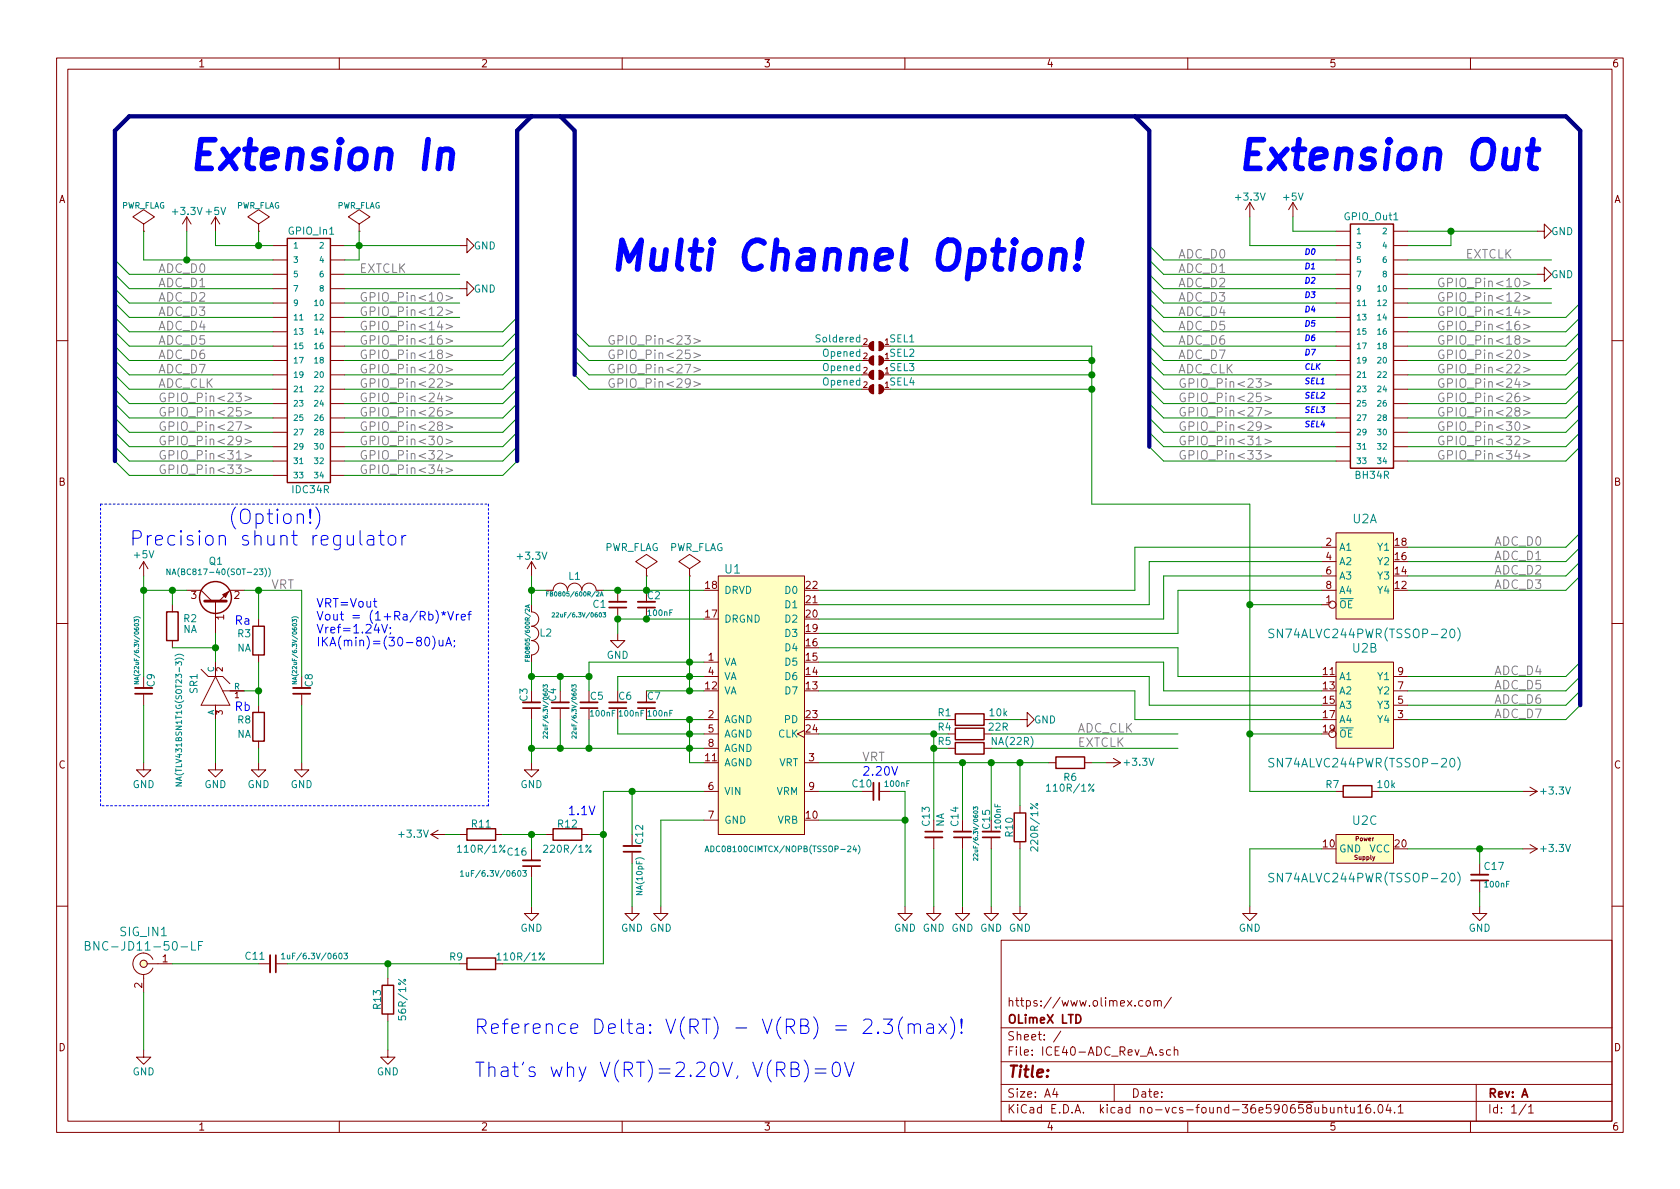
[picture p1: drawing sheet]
EESchema Schematic File Version 2
LIBS:OLIMEX_Antennas
LIBS:OLIMEX_Buttons
LIBS:OLIMEX_Connectors
LIBS:OLIMEX_Devices
LIBS:OLIMEX_Diodes
LIBS:OLIMEX_IC
LIBS:OLIMEX_Jumpers
LIBS:OLIMEX_OTHER
LIBS:OLIMEX_Power
LIBS:OLIMEX_RCL
LIBS:OLIMEX_Regulators
LIBS:OLIMEX_Switches
LIBS:OLIMEX_Transistors
LIBS:ICE40-ADC_Rev_A-cache
EELAYER 26 0
EELAYER END
$Descr A4 11693 8268
encoding utf-8
Sheet 1 1
Title ""
Date ""
Rev "A"
Comp "OLimeX LTD"
Comment1 "https://www.olimex.com/"
Comment2 ""
Comment3 ""
Comment4 ""
$EndDescr
$Comp
L C C11
U 1 1
P 1900 6700
F 0 "C11" V 1950 6500 50  0000 L CNN
F 1 "1uF/6.3V/0603" V 1950 6750 40  0000 L CNN
F 2 "OLIMEX_RLC-FP:C_0603_5MIL_DWS" H 1938 6550 30  0001 C CNN
F 3 "" H 1900 6700 60  0000 C CNN
	1    1900 6700
	0    1    -1   0   
$EndComp
$Comp
L C C3
U 1 1
P 3700 4900
F 0 "C3" V 3750 4775 50  0000 L CNN
F 1 "22uF/6.3V/0603" V 3600 4750 30  0000 L CNN
F 2 "OLIMEX_RLC-FP:C_0603_5MIL_DWS" H 3738 4750 30  0001 C CNN
F 3 "" H 3700 4900 60  0000 C CNN
	1    3700 4900
	-1   0    0    1   
$EndComp
$Comp
L L L1
U 1 1
P 4000 4100
F 0 "L1" H 4000 4200 50  0000 C CNN
F 1 "FB0805/600R/2A" H 4000 4075 30  0000 C CNN
F 2 "OLIMEX_RLC-FP:L_0805_5MIL_DWS" H 3950 4100 60  0001 C CNN
F 3 "" H 3950 4100 60  0000 C CNN
	1    4000 4100
	-1   0    0    -1  
$EndComp
$Comp
L +5V #PWR01
U 1 1
P 9000 1500
F 0 "#PWR01" H 9000 1350 50  0001 C CNN
F 1 "+5V" H 9000 1640 50  0000 C CNN
F 2 "" H 9000 1500 60  0000 C CNN
F 3 "" H 9000 1500 60  0000 C CNN
	1    9000 1500
	1    0    0    -1  
$EndComp
$Comp
L GND #PWR02
U 1 1
P 10700 1600
F 0 "#PWR02" H 10700 1350 50  0001 C CNN
F 1 "GND" V 10700 1425 50  0000 C CNN
F 2 "" H 10700 1600 60  0000 C CNN
F 3 "" H 10700 1600 60  0000 C CNN
	1    10700 1600
	0    -1   1    0   
$EndComp
$Comp
L +3.3V #PWR03
U 1 1
P 8700 1500
F 0 "#PWR03" H 8700 1350 50  0001 C CNN
F 1 "+3.3V" H 8700 1640 50  0000 C CNN
F 2 "" H 8700 1500 60  0000 C CNN
F 3 "" H 8700 1500 60  0000 C CNN
	1    8700 1500
	-1   0    0    -1  
$EndComp
Text Notes 8600 1200 0    200  Italic 40
Extension Out
$Comp
L C C5
U 1 1
P 4100 4900
F 0 "C5" H 4100 4840 50  0000 L CNN
F 1 "100nF" H 4100 4960 40  0000 L CNN
F 2 "OLIMEX_RLC-FP:C_0402_5MIL_DWS" H 4138 4750 30  0001 C CNN
F 3 "" H 4100 4900 60  0000 C CNN
	1    4100 4900
	1    0    0    1   
$EndComp
$Comp
L C C2
U 1 1
P 4500 4200
F 0 "C2" H 4500 4140 50  0000 L CNN
F 1 "100nF" H 4500 4260 40  0000 L CNN
F 2 "OLIMEX_RLC-FP:C_0402_5MIL_DWS" H 4538 4050 30  0001 C CNN
F 3 "" H 4500 4200 60  0000 C CNN
	1    4500 4200
	1    0    0    1   
$EndComp
$Comp
L C C6
U 1 1
P 4300 4900
F 0 "C6" H 4300 4840 50  0000 L CNN
F 1 "100nF" H 4300 4960 40  0000 L CNN
F 2 "OLIMEX_RLC-FP:C_0402_5MIL_DWS" H 4338 4750 30  0001 C CNN
F 3 "" H 4300 4900 60  0000 C CNN
	1    4300 4900
	1    0    0    1   
$EndComp
$Comp
L C C10
U 1 1
P 6100 5500
F 0 "C10" V 6150 5325 50  0000 L CNN
F 1 "100nF" V 6150 5550 40  0000 L CNN
F 2 "OLIMEX_RLC-FP:C_0402_5MIL_DWS" H 6138 5350 30  0001 C CNN
F 3 "" H 6100 5500 60  0000 C CNN
	1    6100 5500
	0    1    -1   0   
$EndComp
$Comp
L C C15
U 1 1
P 6900 5800
F 0 "C15" V 6865 5620 50  0000 L CNN
F 1 "100nF" V 6945 5580 40  0000 L CNN
F 2 "OLIMEX_RLC-FP:C_0402_5MIL_DWS" H 6938 5650 30  0001 C CNN
F 3 "" H 6900 5800 60  0000 C CNN
	1    6900 5800
	1    0    0    1   
$EndComp
$Comp
L +3.3V #PWR04
U 1 1
P 7700 5300
F 0 "#PWR04" H 7700 5150 50  0001 C CNN
F 1 "+3.3V" V 7700 5525 50  0000 C CNN
F 2 "" H 7700 5300 60  0000 C CNN
F 3 "" H 7700 5300 60  0000 C CNN
	1    7700 5300
	0    1    -1   0   
$EndComp
$Comp
L R R1
U 1 1
P 6750 5000
F 0 "R1" H 6925 5050 50  0000 C CNN
F 1 "10k" H 6550 5050 50  0000 C CNN
F 2 "OLIMEX_RLC-FP:R_0402_5MIL_DWS" V 6680 5000 30  0001 C CNN
F 3 "" H 6750 5000 30  0000 C CNN
	1    6750 5000
	-1   0    0    -1  
$EndComp
$Comp
L R R4
U 1 1
P 6750 5100
F 0 "R4" H 6925 5150 50  0000 C CNN
F 1 "22R" H 6550 5150 50  0000 C CNN
F 2 "OLIMEX_RLC-FP:R_0402_5MIL_DWS" V 6680 5100 30  0001 C CNN
F 3 "" H 6750 5100 30  0000 C CNN
	1    6750 5100
	-1   0    0    -1  
$EndComp
$Comp
L R R10
U 1 1
P 7100 5750
F 0 "R10" H 7100 5825 50  0000 C CNN
F 1 "220R/1%" H 7100 5650 50  0000 C CNN
F 2 "OLIMEX_RLC-FP:R_0402_5MIL_DWS" V 7030 5750 30  0001 C CNN
F 3 "" H 7100 5750 30  0000 C CNN
	1    7100 5750
	0    -1   1    0   
$EndComp
$Comp
L GND #PWR05
U 1 1
P 7100 6300
F 0 "#PWR05" H 7100 6050 50  0001 C CNN
F 1 "GND" H 7100 6150 50  0000 C CNN
F 2 "" H 7100 6300 60  0000 C CNN
F 3 "" H 7100 6300 60  0000 C CNN
	1    7100 6300
	-1   0    0    -1  
$EndComp
$Comp
L C C1
U 1 1
P 4300 4200
F 0 "C1" H 4375 4200 50  0000 L CNN
F 1 "22uF/6.3V/0603" H 4375 4275 30  0000 L CNN
F 2 "OLIMEX_RLC-FP:C_0603_5MIL_DWS" H 4338 4050 30  0001 C CNN
F 3 "" H 4300 4200 60  0000 C CNN
	1    4300 4200
	-1   0    0    1   
$EndComp
$Comp
L C C14
U 1 1
P 6700 5800
F 0 "C14" V 6750 5600 50  0000 L CNN
F 1 "22uF/6.3V/0603" V 6605 5600 30  0000 L CNN
F 2 "OLIMEX_RLC-FP:C_0603_5MIL_DWS" H 6738 5650 30  0001 C CNN
F 3 "" H 6700 5800 60  0000 C CNN
	1    6700 5800
	-1   0    0    1   
$EndComp
$Comp
L GND #PWR06
U 1 1
P 6700 6300
F 0 "#PWR06" H 6700 6050 50  0001 C CNN
F 1 "GND" H 6700 6150 50  0000 C CNN
F 2 "" H 6700 6300 60  0000 C CNN
F 3 "" H 6700 6300 60  0000 C CNN
	1    6700 6300
	-1   0    0    -1  
$EndComp
$Comp
L C C4
U 1 1
P 3900 4900
F 0 "C4" V 3950 4775 50  0000 L CNN
F 1 "22uF/6.3V/0603" V 3800 4750 30  0000 L CNN
F 2 "OLIMEX_RLC-FP:C_0603_5MIL_DWS" H 3938 4750 30  0001 C CNN
F 3 "" H 3900 4900 60  0000 C CNN
	1    3900 4900
	-1   0    0    1   
$EndComp
$Comp
L BH34S GPIO_Out1
U 1 1
P 9600 2400
F 0 "GPIO_Out1" H 9350 3275 50  0000 L BNN
F 1 "BH34R" H 9425 1475 50  0000 L BNN
F 2 "OLIMEX_Connectors-FP:BH34R" H 9570 2150 20  0001 C CNN
F 3 "" H 9600 2300 60  0000 C CNN
	1    9600 2400
	1    0    0    -1  
$EndComp
Entry Wire Line
	8000 1700 8100 1800
Entry Wire Line
	8000 1800 8100 1900
Entry Wire Line
	8000 1900 8100 2000
Entry Wire Line
	8000 2000 8100 2100
Entry Wire Line
	8000 2100 8100 2200
Entry Wire Line
	8000 2200 8100 2300
Entry Wire Line
	8000 2300 8100 2400
Entry Wire Line
	8000 2400 8100 2500
Entry Wire Line
	8000 2500 8100 2600
Text Label 8200 1800 0    60   ~ 0
ADC_D0
Text Label 8200 1900 0    60   ~ 0
ADC_D1
Text Label 8200 2000 0    60   ~ 0
ADC_D2
Text Label 8200 2100 0    60   ~ 0
ADC_D3
Text Label 8200 2200 0    60   ~ 0
ADC_D4
Text Label 8200 2300 0    60   ~ 0
ADC_D5
Text Label 8200 2400 0    60   ~ 0
ADC_D6
Text Label 8200 2500 0    60   ~ 0
ADC_D7
Text Label 8200 2600 0    60   ~ 0
ADC_CLK
Text Label 8200 2700 0    60   ~ 0
GPIO_Pin<23>
Entry Wire Line
	8000 2800 8100 2900
Entry Wire Line
	8000 2900 8100 3000
Entry Wire Line
	8000 3000 8100 3100
Entry Wire Line
	8000 3100 8100 3200
Entry Wire Line
	11000 3000 10900 3100
Entry Wire Line
	11000 3100 10900 3200
Text Label 8200 2800 0    60   ~ 0
GPIO_Pin<25>
Text Label 8200 2900 0    60   ~ 0
GPIO_Pin<27>
Text Label 8200 3000 0    60   ~ 0
GPIO_Pin<29>
Text Label 8200 3100 0    60   ~ 0
GPIO_Pin<31>
Text Label 8200 3200 0    60   ~ 0
GPIO_Pin<33>
Text Label 10000 3200 0    60   ~ 0
GPIO_Pin<34>
Text Label 10000 3100 0    60   ~ 0
GPIO_Pin<32>
Entry Wire Line
	11000 2900 10900 3000
Text Label 10000 3000 0    60   ~ 0
GPIO_Pin<30>
Text Label 10000 2900 0    60   ~ 0
GPIO_Pin<28>
Text Label 10000 2800 0    60   ~ 0
GPIO_Pin<26>
Text Label 10000 2700 0    60   ~ 0
GPIO_Pin<24>
Text Label 10000 2600 0    60   ~ 0
GPIO_Pin<22>
Text Label 10000 2500 0    60   ~ 0
GPIO_Pin<20>
Text Label 10000 2400 0    60   ~ 0
GPIO_Pin<18>
Text Label 10000 2300 0    60   ~ 0
GPIO_Pin<16>
Text Label 10000 2200 0    60   ~ 0
GPIO_Pin<14>
Entry Wire Line
	11000 2100 10900 2200
Entry Wire Line
	11000 2200 10900 2300
Entry Wire Line
	11000 2300 10900 2400
Entry Wire Line
	11000 2400 10900 2500
Entry Wire Line
	11000 2500 10900 2600
Entry Wire Line
	11000 2600 10900 2700
Entry Wire Line
	11000 2800 10900 2900
Entry Wire Line
	11000 2700 10900 2800
Text Label 10000 2000 0    60   ~ 0
GPIO_Pin<10>
Text Label 10000 2100 0    60   ~ 0
GPIO_Pin<12>
$Comp
L GND #PWR07
U 1 1
P 10700 1900
F 0 "#PWR07" H 10700 1650 50  0001 C CNN
F 1 "GND" V 10700 1725 50  0000 C CNN
F 2 "" H 10700 1900 60  0000 C CNN
F 3 "" H 10700 1900 60  0000 C CNN
	1    10700 1900
	0    -1   1    0   
$EndComp
Text Label 10200 1800 0    60   ~ 0
EXTCLK
$Comp
L ADC08100CIMTCX/NOPB(TSSOP-24) U1
U 1 1
P 5300 4900
F 0 "U1" H 5100 5850 60  0000 C CNN
F 1 "ADC08100CIMTCX/NOPB(TSSOP-24)" H 5450 3900 40  0000 C CNN
F 2 "OLIMEX_IC-FP:TSSOP-24_Pitch-0.65mm_7.80x6.40x1.20mm" H 5300 5100 60  0001 C CNN
F 3 "http://www.ti.com/lit/ds/symlink/adc08100.pdf" H 5300 5100 60  0001 C CNN
F 4 "PTB" H 5300 4900 60  0001 C CNN "Note"
	1    5300 4900
	1    0    0    -1  
$EndComp
$Comp
L C C7
U 1 1
P 4500 4900
F 0 "C7" H 4500 4840 50  0000 L CNN
F 1 "100nF" H 4500 4960 40  0000 L CNN
F 2 "OLIMEX_RLC-FP:C_0402_5MIL_DWS" H 4538 4750 30  0001 C CNN
F 3 "" H 4500 4900 60  0000 C CNN
	1    4500 4900
	1    0    0    1   
$EndComp
$Comp
L GND #PWR08
U 1 1
P 3700 5300
F 0 "#PWR08" H 3700 5050 50  0001 C CNN
F 1 "GND" H 3700 5150 50  0000 C CNN
F 2 "" H 3700 5300 60  0000 C CNN
F 3 "" H 3700 5300 60  0000 C CNN
	1    3700 5300
	-1   0    0    -1  
$EndComp
$Comp
L GND #PWR09
U 1 1
P 4300 4400
F 0 "#PWR09" H 4300 4150 50  0001 C CNN
F 1 "GND" H 4300 4250 50  0000 C CNN
F 2 "" H 4300 4400 60  0000 C CNN
F 3 "" H 4300 4400 60  0000 C CNN
	1    4300 4400
	-1   0    0    -1  
$EndComp
$Comp
L +3.3V #PWR010
U 1 1
P 3700 4000
F 0 "#PWR010" H 3700 3850 50  0001 C CNN
F 1 "+3.3V" H 3700 4140 50  0000 C CNN
F 2 "" H 3700 4000 60  0000 C CNN
F 3 "" H 3700 4000 60  0000 C CNN
	1    3700 4000
	1    0    0    -1  
$EndComp
$Comp
L GND #PWR011
U 1 1
P 4600 6300
F 0 "#PWR011" H 4600 6050 50  0001 C CNN
F 1 "GND" H 4600 6150 50  0000 C CNN
F 2 "" H 4600 6300 60  0000 C CNN
F 3 "" H 4600 6300 60  0000 C CNN
	1    4600 6300
	-1   0    0    -1  
$EndComp
Text Label 7500 5100 0    60   ~ 0
ADC_CLK
$Comp
L GND #PWR012
U 1 1
P 6300 6300
F 0 "#PWR012" H 6300 6050 50  0001 C CNN
F 1 "GND" H 6300 6150 50  0000 C CNN
F 2 "" H 6300 6300 60  0000 C CNN
F 3 "" H 6300 6300 60  0000 C CNN
	1    6300 6300
	-1   0    0    -1  
$EndComp
$Comp
L GND #PWR013
U 1 1
P 6900 6300
F 0 "#PWR013" H 6900 6050 50  0001 C CNN
F 1 "GND" H 6900 6150 50  0000 C CNN
F 2 "" H 6900 6300 60  0000 C CNN
F 3 "" H 6900 6300 60  0000 C CNN
	1    6900 6300
	-1   0    0    -1  
$EndComp
$Comp
L R R6
U 1 1
P 7450 5300
F 0 "R6" H 7450 5200 50  0000 C CNN
F 1 "110R/1%" H 7450 5125 50  0000 C CNN
F 2 "OLIMEX_RLC-FP:R_0402_5MIL_DWS" V 7380 5300 30  0001 C CNN
F 3 "" H 7450 5300 30  0000 C CNN
	1    7450 5300
	-1   0    0    -1  
$EndComp
$Comp
L +5V #PWR014
U 1 1
P 1500 1600
F 0 "#PWR014" H 1500 1450 50  0001 C CNN
F 1 "+5V" H 1500 1740 50  0000 C CNN
F 2 "" H 1500 1600 60  0000 C CNN
F 3 "" H 1500 1600 60  0000 C CNN
	1    1500 1600
	1    0    0    -1  
$EndComp
$Comp
L GND #PWR015
U 1 1
P 3200 1700
F 0 "#PWR015" H 3200 1450 50  0001 C CNN
F 1 "GND" V 3200 1525 50  0000 C CNN
F 2 "" H 3200 1700 60  0000 C CNN
F 3 "" H 3200 1700 60  0000 C CNN
	1    3200 1700
	0    -1   1    0   
$EndComp
$Comp
L +3.3V #PWR016
U 1 1
P 1300 1600
F 0 "#PWR016" H 1300 1450 50  0001 C CNN
F 1 "+3.3V" H 1300 1740 50  0000 C CNN
F 2 "" H 1300 1600 60  0000 C CNN
F 3 "" H 1300 1600 60  0000 C CNN
	1    1300 1600
	-1   0    0    -1  
$EndComp
$Comp
L BH34S GPIO_In1
U 1 1
P 2200 2500
F 0 "GPIO_In1" H 2000 3375 50  0000 L BNN
F 1 "IDC34R" H 2025 1575 50  0000 L BNN
F 2 "OLIMEX_Connectors-FP:IDC34R_PCB" H 2170 2250 20  0001 C CNN
F 3 "" H 2200 2400 60  0000 C CNN
	1    2200 2500
	1    0    0    -1  
$EndComp
Entry Wire Line
	800  1800 900  1900
Entry Wire Line
	800  1900 900  2000
Entry Wire Line
	800  2000 900  2100
Entry Wire Line
	800  2100 900  2200
Entry Wire Line
	800  2200 900  2300
Entry Wire Line
	800  2300 900  2400
Entry Wire Line
	800  2400 900  2500
Entry Wire Line
	800  2500 900  2600
Entry Wire Line
	800  2600 900  2700
Entry Wire Line
	800  2700 900  2800
Text Label 1100 1900 0    60   ~ 0
ADC_D0
Text Label 1100 2000 0    60   ~ 0
ADC_D1
Text Label 1100 2100 0    60   ~ 0
ADC_D2
Text Label 1100 2200 0    60   ~ 0
ADC_D3
Text Label 1100 2300 0    60   ~ 0
ADC_D4
Text Label 1100 2400 0    60   ~ 0
ADC_D5
Text Label 1100 2500 0    60   ~ 0
ADC_D6
Text Label 1100 2600 0    60   ~ 0
ADC_D7
Text Label 1100 2700 0    60   ~ 0
ADC_CLK
Text Label 1100 2800 0    60   ~ 0
GPIO_Pin<23>
Entry Wire Line
	800  2800 900  2900
Entry Wire Line
	800  2900 900  3000
Entry Wire Line
	800  3000 900  3100
Entry Wire Line
	800  3100 900  3200
Entry Wire Line
	800  3200 900  3300
Entry Wire Line
	3600 3100 3500 3200
Entry Wire Line
	3600 3200 3500 3300
Text Label 1100 2900 0    60   ~ 0
GPIO_Pin<25>
Text Label 1100 3000 0    60   ~ 0
GPIO_Pin<27>
Text Label 1100 3100 0    60   ~ 0
GPIO_Pin<29>
Text Label 1100 3200 0    60   ~ 0
GPIO_Pin<31>
Text Label 1100 3300 0    60   ~ 0
GPIO_Pin<33>
Text Label 2500 3300 0    60   ~ 0
GPIO_Pin<34>
Text Label 2500 3200 0    60   ~ 0
GPIO_Pin<32>
Entry Wire Line
	3600 3000 3500 3100
Text Label 2500 3100 0    60   ~ 0
GPIO_Pin<30>
Text Label 2500 3000 0    60   ~ 0
GPIO_Pin<28>
Text Label 2500 2900 0    60   ~ 0
GPIO_Pin<26>
Text Label 2500 2800 0    60   ~ 0
GPIO_Pin<24>
Text Label 2500 2700 0    60   ~ 0
GPIO_Pin<22>
Text Label 2500 2600 0    60   ~ 0
GPIO_Pin<20>
Text Label 2500 2500 0    60   ~ 0
GPIO_Pin<18>
Text Label 2500 2400 0    60   ~ 0
GPIO_Pin<16>
Text Label 2500 2300 0    60   ~ 0
GPIO_Pin<14>
Entry Wire Line
	3600 2200 3500 2300
Entry Wire Line
	3600 2300 3500 2400
Entry Wire Line
	3600 2400 3500 2500
Entry Wire Line
	3600 2500 3500 2600
Entry Wire Line
	3600 2600 3500 2700
Entry Wire Line
	3600 2700 3500 2800
Entry Wire Line
	3600 2900 3500 3000
Entry Wire Line
	3600 2800 3500 2900
Text Label 2500 2100 0    60   ~ 0
GPIO_Pin<10>
Text Label 2500 2200 0    60   ~ 0
GPIO_Pin<12>
$Comp
L GND #PWR017
U 1 1
P 3200 2000
F 0 "#PWR017" H 3200 1750 50  0001 C CNN
F 1 "GND" V 3200 1825 50  0000 C CNN
F 2 "" H 3200 2000 60  0000 C CNN
F 3 "" H 3200 2000 60  0000 C CNN
	1    3200 2000
	0    -1   1    0   
$EndComp
Text Label 2500 1900 0    60   ~ 0
EXTCLK
Text Notes 1300 1200 0    200  Italic 40
Extension In
$Comp
L R R2
U 1 1
P 1200 4350
F 0 "R2" V 1250 4225 50  0000 C CNN
F 1 "NA" V 1175 4225 50  0000 C CNN
F 2 "OLIMEX_RLC-FP:R_0402_5MIL_DWS" V 1130 4350 30  0001 C CNN
F 3 "" H 1200 4350 30  0000 C CNN
	1    1200 4350
	0    -1   -1   0   
$EndComp
$Comp
L +5V #PWR018
U 1 1
P 1000 4000
F 0 "#PWR018" H 1000 3850 50  0001 C CNN
F 1 "+5V" H 1000 4150 50  0000 C CNN
F 2 "" H 1000 4000 60  0000 C CNN
F 3 "" H 1000 4000 60  0000 C CNN
	1    1000 4000
	-1   0    0    -1  
$EndComp
$Comp
L R R3
U 1 1
P 1800 4450
F 0 "R3" V 1750 4350 50  0000 C CNN
F 1 "NA" V 1850 4350 50  0000 C CNN
F 2 "OLIMEX_RLC-FP:R_0402_5MIL_DWS" V 1730 4450 30  0001 C CNN
F 3 "" H 1800 4450 30  0000 C CNN
	1    1800 4450
	0    1    1    0   
$EndComp
$Comp
L R R8
U 1 1
P 1800 5050
F 0 "R8" V 1750 4950 50  0000 C CNN
F 1 "NA" V 1850 4950 50  0000 C CNN
F 2 "OLIMEX_RLC-FP:R_0402_5MIL_DWS" V 1730 5050 30  0001 C CNN
F 3 "" H 1800 5050 30  0000 C CNN
	1    1800 5050
	0    1    1    0   
$EndComp
$Comp
L GND #PWR019
U 1 1
P 1500 5300
F 0 "#PWR019" H 1500 5050 50  0001 C CNN
F 1 "GND" H 1500 5150 50  0000 C CNN
F 2 "" H 1500 5300 60  0000 C CNN
F 3 "" H 1500 5300 60  0000 C CNN
	1    1500 5300
	1    0    0    -1  
$EndComp
$Comp
L Q_NPN_BEC Q1
U 1 1
P 1500 4200
F 0 "Q1" V 1800 4250 50  0000 R CNN
F 1 "NA(BC817-40(SOT-23))" V 1725 4550 40  0000 R CNN
F 2 "OLIMEX_Transistors-FP:SOT23" H 1700 4300 29  0001 C CNN
F 3 "" H 1500 4200 60  0000 C CNN
	1    1500 4200
	0    -1   -1   0   
$EndComp
$Comp
L GND #PWR020
U 1 1
P 1800 5300
F 0 "#PWR020" H 1800 5050 50  0001 C CNN
F 1 "GND" H 1800 5150 50  0000 C CNN
F 2 "" H 1800 5300 60  0000 C CNN
F 3 "" H 1800 5300 60  0000 C CNN
	1    1800 5300
	1    0    0    -1  
$EndComp
$Comp
L C C9
U 1 1
P 1000 4800
F 0 "C9" V 1050 4675 50  0000 L CNN
F 1 "NA(22uF/6.3V/0603)" V 950 4275 30  0000 L CNN
F 2 "OLIMEX_RLC-FP:C_0603_5MIL_DWS" H 1038 4650 30  0001 C CNN
F 3 "" H 1000 4800 60  0000 C CNN
	1    1000 4800
	1    0    0    1   
$EndComp
$Comp
L GND #PWR021
U 1 1
P 1000 5300
F 0 "#PWR021" H 1000 5050 50  0001 C CNN
F 1 "GND" H 1000 5150 50  0000 C CNN
F 2 "" H 1000 5300 60  0000 C CNN
F 3 "" H 1000 5300 60  0000 C CNN
	1    1000 5300
	1    0    0    -1  
$EndComp
Text Label 6000 5300 0    60   ~ 0
VRT
Text Label 2050 4100 2    60   ~ 0
VRT
$Comp
L C C8
U 1 1
P 2100 4800
F 0 "C8" V 2150 4675 50  0000 L CNN
F 1 "NA(22uF/6.3V/0603)" V 2050 4275 30  0000 L CNN
F 2 "OLIMEX_RLC-FP:C_0603_5MIL_DWS" H 2138 4650 30  0001 C CNN
F 3 "" H 2100 4800 60  0000 C CNN
	1    2100 4800
	1    0    0    1   
$EndComp
$Comp
L GND #PWR022
U 1 1
P 2100 5300
F 0 "#PWR022" H 2100 5050 50  0001 C CNN
F 1 "GND" H 2100 5150 50  0000 C CNN
F 2 "" H 2100 5300 60  0000 C CNN
F 3 "" H 2100 5300 60  0000 C CNN
	1    2100 5300
	1    0    0    -1  
$EndComp
Text Notes 2200 4500 0    60   ~ 0
VRT=Vout \nVout = (1+Ra/Rb)*Vref\nVref=1.24V;\nIKA(min)=(30-80)uA;
Text Notes 1750 4350 2    60   ~ 0
Ra
Text Notes 1750 4950 2    60   ~ 0
Rb
$Comp
L C C12
U 1 1
P 4400 5900
F 0 "C12" V 4450 5725 50  0000 L CNN
F 1 "NA(10pF)" V 4450 5950 40  0000 L CNN
F 2 "OLIMEX_RLC-FP:C_0402_5MIL_DWS" H 4438 5750 30  0001 C CNN
F 3 "" H 4400 5900 60  0000 C CNN
	1    4400 5900
	1    0    0    1   
$EndComp
$Comp
L GND #PWR023
U 1 1
P 4400 6300
F 0 "#PWR023" H 4400 6050 50  0001 C CNN
F 1 "GND" H 4400 6150 50  0000 C CNN
F 2 "" H 4400 6300 60  0000 C CNN
F 3 "" H 4400 6300 60  0000 C CNN
	1    4400 6300
	-1   0    0    -1  
$EndComp
$Comp
L R R9
U 1 1
P 3350 6700
F 0 "R9" H 3525 6750 50  0000 C CNN
F 1 "110R/1%" H 3075 6750 50  0000 C CNN
F 2 "OLIMEX_RLC-FP:R_0402_5MIL_DWS" V 3280 6700 30  0001 C CNN
F 3 "" H 3350 6700 30  0000 C CNN
	1    3350 6700
	-1   0    0    -1  
$EndComp
$Comp
L GND #PWR024
U 1 1
P 1000 7300
F 0 "#PWR024" H 1000 7050 50  0001 C CNN
F 1 "GND" H 1000 7150 50  0000 C CNN
F 2 "" H 1000 7300 60  0000 C CNN
F 3 "" H 1000 7300 60  0000 C CNN
	1    1000 7300
	-1   0    0    -1  
$EndComp
$Comp
L R R12
U 1 1
P 3950 5800
F 0 "R12" H 3950 5875 50  0000 C CNN
F 1 "220R/1%" H 3950 5700 50  0000 C CNN
F 2 "OLIMEX_RLC-FP:R_0402_5MIL_DWS" V 3880 5800 30  0001 C CNN
F 3 "" H 3950 5800 30  0000 C CNN
	1    3950 5800
	1    0    0    -1  
$EndComp
$Comp
L GND #PWR025
U 1 1
P 3700 6300
F 0 "#PWR025" H 3700 6050 50  0001 C CNN
F 1 "GND" H 3700 6150 50  0000 C CNN
F 2 "" H 3700 6300 60  0000 C CNN
F 3 "" H 3700 6300 60  0000 C CNN
	1    3700 6300
	1    0    0    -1  
$EndComp
$Comp
L R R11
U 1 1
P 3350 5800
F 0 "R11" H 3350 5875 50  0000 C CNN
F 1 "110R/1%" H 3350 5700 50  0000 C CNN
F 2 "OLIMEX_RLC-FP:R_0402_5MIL_DWS" V 3280 5800 30  0001 C CNN
F 3 "" H 3350 5800 30  0000 C CNN
	1    3350 5800
	1    0    0    -1  
$EndComp
Text Notes 6000 5400 0    60   ~ 0
2.20V
$Comp
L C C16
U 1 1
P 3700 6000
F 0 "C16" H 3725 5925 50  0000 L CNN
F 1 "1uF/6.3V/0603" H 3725 6075 40  0000 L CNN
F 2 "OLIMEX_RLC-FP:C_0603_5MIL_DWS" H 3738 5850 30  0001 C CNN
F 3 "" H 3700 6000 60  0000 C CNN
	1    3700 6000
	-1   0    0    1   
$EndComp
$Comp
L R R13
U 1 1
P 2700 6950
F 0 "R13" H 2700 7025 50  0000 C CNN
F 1 "56R/1%" H 2700 6850 50  0000 C CNN
F 2 "OLIMEX_RLC-FP:R_0402_5MIL_DWS" V 2630 6950 30  0001 C CNN
F 3 "" H 2700 6950 30  0000 C CNN
	1    2700 6950
	0    -1   1    0   
$EndComp
$Comp
L GND #PWR026
U 1 1
P 2700 7300
F 0 "#PWR026" H 2700 7050 50  0001 C CNN
F 1 "GND" H 2700 7150 50  0000 C CNN
F 2 "" H 2700 7300 60  0000 C CNN
F 3 "" H 2700 7300 60  0000 C CNN
	1    2700 7300
	1    0    0    -1  
$EndComp
Text Notes 3950 5675 0    60   ~ 0
1.1V
Text Notes 3300 7500 0    100  ~ 0
Reference Delta: V(RT) - V(RB) = 2.3(max)!\n\nThat's why V(RT)=2.20V, V(RB)=0V
$Comp
L TLV431BSN1T1G(SOT23-3) SR1
U 1 1
P 1500 4800
F 0 "SR1" V 1675 4775 50  0000 L BNN
F 1 "NA(TLV431BSN1T1G(SOT23-3))" V 1775 4125 40  0000 L BNN
F 2 "OLIMEX_IC-FP:SOT-23" H 1530 4950 20  0001 C CNN
F 3 "" H 1500 4800 60  0000 C CNN
	1    1500 4800
	-1   0    0    -1  
$EndComp
Text Notes 900  3800 0    100  ~ 0
         (Option!)\nPrecision shunt regulator\n
$Comp
L C C13
U 1 1
P 6500 5800
F 0 "C13" V 6550 5850 50  0000 L CNN
F 1 "NA" V 6450 5850 50  0000 L CNN
F 2 "OLIMEX_RLC-FP:C_0402_5MIL_DWS" H 6538 5650 30  0001 C CNN
F 3 "" H 6500 5800 60  0000 C CNN
	1    6500 5800
	-1   0    0    -1  
$EndComp
$Comp
L GND #PWR027
U 1 1
P 6500 6300
F 0 "#PWR027" H 6500 6050 50  0001 C CNN
F 1 "GND" H 6500 6150 50  0000 C CNN
F 2 "" H 6500 6300 60  0000 C CNN
F 3 "" H 6500 6300 60  0000 C CNN
	1    6500 6300
	-1   0    0    -1  
$EndComp
$Comp
L R R5
U 1 1
P 6750 5200
F 0 "R5" H 6925 5250 50  0000 C CNN
F 1 "NA(22R)" H 6450 5250 50  0000 C CNN
F 2 "OLIMEX_RLC-FP:R_0402_5MIL_DWS" V 6680 5200 30  0001 C CNN
F 3 "" H 6750 5200 30  0000 C CNN
	1    6750 5200
	-1   0    0    -1  
$EndComp
Text Label 7500 5200 0    60   ~ 0
EXTCLK
$Comp
L PWR_FLAG #FLG028
U 1 1
P 1000 1600
F 0 "#FLG028" H 1000 1695 50  0001 C CNN
F 1 "PWR_FLAG" H 1000 1780 40  0000 C CNN
F 2 "" H 1000 1600 60  0000 C CNN
F 3 "" H 1000 1600 60  0000 C CNN
	1    1000 1600
	1    0    0    -1  
$EndComp
$Comp
L PWR_FLAG #FLG029
U 1 1
P 1800 1600
F 0 "#FLG029" H 1800 1695 50  0001 C CNN
F 1 "PWR_FLAG" H 1800 1780 40  0000 C CNN
F 2 "" H 1800 1600 60  0000 C CNN
F 3 "" H 1800 1600 60  0000 C CNN
	1    1800 1600
	1    0    0    -1  
$EndComp
$Comp
L PWR_FLAG #FLG030
U 1 1
P 2500 1600
F 0 "#FLG030" H 2500 1695 50  0001 C CNN
F 1 "PWR_FLAG" H 2500 1780 40  0000 C CNN
F 2 "" H 2500 1600 60  0000 C CNN
F 3 "" H 2500 1600 60  0000 C CNN
	1    2500 1600
	1    0    0    -1  
$EndComp
$Comp
L PWR_FLAG #FLG031
U 1 1
P 4500 4000
F 0 "#FLG031" H 4500 4095 50  0001 C CNN
F 1 "PWR_FLAG" H 4400 4200 50  0000 C CNN
F 2 "" H 4500 4000 60  0000 C CNN
F 3 "" H 4500 4000 60  0000 C CNN
	1    4500 4000
	1    0    0    -1  
$EndComp
$Comp
L BNC-JD11-50-LF SIG_IN1
U 1 1
P 1000 6700
F 0 "SIG_IN1" H 1000 6925 60  0000 C CNN
F 1 "BNC-JD11-50-LF" H 1000 6825 60  0000 C CNN
F 2 "OLIMEX_Connectors-FP:BNC-JD11-50-LF_1-IN_2-GND" H 925 6650 60  0001 C CNN
F 3 "" H 925 6650 60  0000 C CNN
	1    1000 6700
	1    0    0    -1  
$EndComp
$Comp
L +3.3V #PWR032
U 1 1
P 10600 5500
F 0 "#PWR032" H 10600 5350 50  0001 C CNN
F 1 "+3.3V" V 10600 5725 50  0000 C CNN
F 2 "" H 10600 5500 60  0000 C CNN
F 3 "" H 10600 5500 60  0000 C CNN
	1    10600 5500
	0    1    -1   0   
$EndComp
Entry Wire Line
	8000 2700 8100 2800
Entry Wire Line
	8000 2600 8100 2700
Text Label 4225 2400 0    60   ~ 0
GPIO_Pin<23>
Entry Wire Line
	4000 2500 4100 2600
Entry Wire Line
	4000 2600 4100 2700
Text Label 4225 2500 0    60   ~ 0
GPIO_Pin<25>
Text Label 4225 2600 0    60   ~ 0
GPIO_Pin<27>
Text Label 4225 2700 0    60   ~ 0
GPIO_Pin<29>
Entry Wire Line
	4000 2400 4100 2500
Entry Wire Line
	4000 2300 4100 2400
$Comp
L SJ SEL1
U 1 1
P 6100 2400
F 0 "SEL1" H 5825 2425 50  0000 L BNN
F 1 "Soldered" H 6200 2425 50  0000 L BNN
F 2 "OLIMEX_Jumpers-FP:SJ" H 6108 2462 20  0001 C CNN
F 3 "" H 6100 2400 60  0000 C CNN
	1    6100 2400
	-1   0    0    -1  
$EndComp
$Comp
L SJ SEL2
U 1 1
P 6100 2500
F 0 "SEL2" H 5825 2525 50  0000 L BNN
F 1 "Opened" H 6200 2525 50  0000 L BNN
F 2 "OLIMEX_Jumpers-FP:SJ" H 6108 2562 20  0001 C CNN
F 3 "" H 6100 2500 60  0000 C CNN
	1    6100 2500
	-1   0    0    -1  
$EndComp
$Comp
L SJ SEL3
U 1 1
P 6100 2600
F 0 "SEL3" H 5825 2625 50  0000 L BNN
F 1 "Opened" H 6200 2625 50  0000 L BNN
F 2 "OLIMEX_Jumpers-FP:SJ" H 6108 2662 20  0001 C CNN
F 3 "" H 6100 2600 60  0000 C CNN
	1    6100 2600
	-1   0    0    -1  
$EndComp
$Comp
L SJ SEL4
U 1 1
P 6100 2700
F 0 "SEL4" H 5825 2725 50  0000 L BNN
F 1 "Opened" H 6200 2725 50  0000 L BNN
F 2 "OLIMEX_Jumpers-FP:SJ" H 6108 2762 20  0001 C CNN
F 3 "" H 6100 2700 60  0000 C CNN
	1    6100 2700
	-1   0    0    -1  
$EndComp
Text Notes 7600 1900 2    200  Italic 40
Multi Channel Option!
Text Notes 9075 1775 0    40   Italic 8
D0
Text Notes 9075 1875 0    40   Italic 8
D1\n
Text Notes 9075 1975 0    40   Italic 8
D2
Text Notes 9075 2075 0    40   Italic 8
D3
Text Notes 9075 2175 0    40   Italic 8
D4
Text Notes 9075 2275 0    40   Italic 8
D5
Text Notes 9075 2375 0    40   Italic 8
D6
Text Notes 9075 2475 0    40   Italic 8
D7
Text Notes 9075 2575 0    40   Italic 8
CLK
Text Notes 9075 2675 0    40   Italic 8
SEL1
Text Notes 9075 2775 0    40   Italic 8
SEL2
Text Notes 9075 2875 0    40   Italic 8
SEL3
Text Notes 9075 2975 0    40   Italic 8
SEL4
$Comp
L SN74ALVC244PWR(TSSOP-20) U2
U 1 1
P 9500 4000
F 0 "U2" H 9500 4400 60  0000 C CNN
F 1 "SN74ALVC244PWR(TSSOP-20)" H 9500 3600 60  0000 C CNN
F 2 "OLIMEX_IC-FP:TSSOP20_Pitch-0.65mm_6.6x4.5x1.2mm" H 9500 3900 60  0001 C CNN
F 3 "" H 9500 3900 60  0000 C CNN
	1    9500 4000
	1    0    0    -1  
$EndComp
$Comp
L SN74ALVC244PWR(TSSOP-20) U2
U 2 1
P 9500 4900
F 0 "U2" H 9500 5300 60  0000 C CNN
F 1 "SN74ALVC244PWR(TSSOP-20)" H 9500 4500 60  0000 C CNN
F 2 "OLIMEX_IC-FP:TSSOP20_Pitch-0.65mm_6.6x4.5x1.2mm" H 9500 4800 60  0001 C CNN
F 3 "" H 9500 4800 60  0000 C CNN
	2    9500 4900
	1    0    0    -1  
$EndComp
$Comp
L SN74ALVC244PWR(TSSOP-20) U2
U 3 1
P 9500 5900
F 0 "U2" H 9500 6100 60  0000 C CNN
F 1 "SN74ALVC244PWR(TSSOP-20)" H 9500 5700 60  0000 C CNN
F 2 "OLIMEX_IC-FP:TSSOP20_Pitch-0.65mm_6.6x4.5x1.2mm" H 9500 5800 60  0001 C CNN
F 3 "" H 9500 5800 60  0000 C CNN
	3    9500 5900
	1    0    0    -1  
$EndComp
$Comp
L +3.3V #PWR033
U 1 1
P 3100 5800
F 0 "#PWR033" H 3100 5650 50  0001 C CNN
F 1 "+3.3V" V 3100 6025 50  0000 C CNN
F 2 "" H 3100 5800 60  0000 C CNN
F 3 "" H 3100 5800 60  0000 C CNN
	1    3100 5800
	0    -1   -1   0   
$EndComp
Text Label 10400 3800 0    60   ~ 0
ADC_D0
Text Label 10400 3900 0    60   ~ 0
ADC_D1
Text Label 10400 4000 0    60   ~ 0
ADC_D2
Text Label 10400 4100 0    60   ~ 0
ADC_D3
Text Label 10400 4700 0    60   ~ 0
ADC_D4
Text Label 10400 4800 0    60   ~ 0
ADC_D5
Text Label 10400 4900 0    60   ~ 0
ADC_D6
Text Label 10400 5000 0    60   ~ 0
ADC_D7
Entry Wire Line
	11000 3700 10900 3800
Entry Wire Line
	11000 3800 10900 3900
Entry Wire Line
	11000 3900 10900 4000
Entry Wire Line
	11000 4000 10900 4100
Entry Wire Line
	11000 4600 10900 4700
Entry Wire Line
	11000 4700 10900 4800
Entry Wire Line
	11000 4800 10900 4900
Entry Wire Line
	11000 4900 10900 5000
$Comp
L C C17
U 1 1
P 10300 6100
F 0 "C17" H 10325 6025 50  0000 L CNN
F 1 "100nF" H 10325 6150 40  0000 L CNN
F 2 "OLIMEX_RLC-FP:C_0402_5MIL_DWS" H 10338 5950 30  0001 C CNN
F 3 "" H 10300 6100 60  0000 C CNN
	1    10300 6100
	1    0    0    1   
$EndComp
$Comp
L GND #PWR034
U 1 1
P 10300 6300
F 0 "#PWR034" H 10300 6050 50  0001 C CNN
F 1 "GND" H 10300 6150 50  0000 C CNN
F 2 "" H 10300 6300 60  0000 C CNN
F 3 "" H 10300 6300 60  0000 C CNN
	1    10300 6300
	-1   0    0    -1  
$EndComp
$Comp
L +3.3V #PWR035
U 1 1
P 10600 5900
F 0 "#PWR035" H 10600 5750 50  0001 C CNN
F 1 "+3.3V" V 10600 6125 50  0000 C CNN
F 2 "" H 10600 5900 60  0000 C CNN
F 3 "" H 10600 5900 60  0000 C CNN
	1    10600 5900
	0    1    -1   0   
$EndComp
$Comp
L GND #PWR036
U 1 1
P 8700 6300
F 0 "#PWR036" H 8700 6050 50  0001 C CNN
F 1 "GND" H 8700 6150 50  0000 C CNN
F 2 "" H 8700 6300 60  0000 C CNN
F 3 "" H 8700 6300 60  0000 C CNN
	1    8700 6300
	-1   0    0    -1  
$EndComp
$Comp
L GND #PWR037
U 1 1
P 7100 5000
F 0 "#PWR037" H 7100 4750 50  0001 C CNN
F 1 "GND" V 7100 4825 50  0000 C CNN
F 2 "" H 7100 5000 60  0000 C CNN
F 3 "" H 7100 5000 60  0000 C CNN
	1    7100 5000
	0    -1   1    0   
$EndComp
$Comp
L R R7
U 1 1
P 9450 5500
F 0 "R7" H 9625 5550 50  0000 C CNN
F 1 "10k" H 9250 5550 50  0000 C CNN
F 2 "OLIMEX_RLC-FP:R_0402_5MIL_DWS" V 9380 5500 30  0001 C CNN
F 3 "" H 9450 5500 30  0000 C CNN
	1    9450 5500
	-1   0    0    -1  
$EndComp
$Comp
L L L2
U 1 1
P 3700 4400
F 0 "L2" V 3700 4500 50  0000 C CNN
F 1 "FB0805/600R/2A" H 3700 4375 30  0000 C CNN
F 2 "OLIMEX_RLC-FP:L_0805_5MIL_DWS" H 3650 4400 60  0001 C CNN
F 3 "" H 3650 4400 60  0000 C CNN
	1    3700 4400
	0    1    -1   0   
$EndComp
$Comp
L PWR_FLAG #FLG038
U 1 1
P 4800 4000
F 0 "#FLG038" H 4800 4095 50  0001 C CNN
F 1 "PWR_FLAG" H 4850 4200 50  0000 C CNN
F 2 "" H 4800 4000 60  0000 C CNN
F 3 "" H 4800 4000 60  0000 C CNN
	1    4800 4000
	1    0    0    -1  
$EndComp
Wire Wire Line
	1200 6700 1800 6700
Wire Wire Line
	2700 6800 2700 6700
Wire Bus Line
	3900 800  4000 900 
Wire Wire Line
	7600 3500 8700 3500
Connection ~ 4200 5800
Wire Wire Line
	4200 6700 3500 6700
Connection ~ 7600 2700
Connection ~ 8700 5100
Wire Wire Line
	8700 5500 9300 5500
Wire Wire Line
	9600 5500 10600 5500
Connection ~ 8700 4200
Wire Wire Line
	8700 5100 9200 5100
Wire Wire Line
	8700 3500 8700 5500
Wire Wire Line
	9200 4200 8700 4200
Wire Wire Line
	8700 5900 8700 6300
Wire Wire Line
	9200 5900 8700 5900
Connection ~ 10300 5900
Wire Wire Line
	10300 6000 10300 5900
Wire Wire Line
	9800 5900 10600 5900
Wire Wire Line
	10300 6300 10300 6200
Wire Wire Line
	7900 5000 9200 5000
Wire Wire Line
	7900 4800 7900 5000
Wire Wire Line
	8000 4900 9200 4900
Wire Wire Line
	8000 4700 8000 4900
Wire Wire Line
	8100 4800 9200 4800
Wire Wire Line
	8100 4600 8100 4800
Wire Wire Line
	5700 4200 8000 4200
Wire Wire Line
	8200 4700 9200 4700
Wire Wire Line
	8200 4500 8200 4700
Wire Wire Line
	8200 4100 9200 4100
Wire Wire Line
	8200 4400 8200 4100
Wire Wire Line
	8100 4000 9200 4000
Wire Wire Line
	8100 4300 8100 4000
Wire Wire Line
	8000 3900 9200 3900
Wire Wire Line
	8000 4200 8000 3900
Wire Wire Line
	7900 3800 9200 3800
Wire Wire Line
	7900 4100 7900 3800
Wire Wire Line
	10900 5000 9800 5000
Wire Wire Line
	10900 4900 9800 4900
Wire Wire Line
	10900 4800 9800 4800
Wire Wire Line
	10900 4700 9800 4700
Wire Wire Line
	10900 4100 9800 4100
Wire Wire Line
	10900 4000 9800 4000
Wire Wire Line
	10900 3900 9800 3900
Wire Wire Line
	10900 3800 9800 3800
Wire Notes Line
	3400 5600 700  5600
Connection ~ 7600 2600
Wire Wire Line
	7600 2700 6200 2700
Connection ~ 7600 2500
Wire Wire Line
	7600 2600 6200 2600
Wire Wire Line
	7600 2400 7600 3500
Wire Wire Line
	6200 2500 7600 2500
Wire Wire Line
	7600 2400 6200 2400
Wire Wire Line
	6000 2700 4100 2700
Wire Wire Line
	6000 2600 4100 2600
Wire Wire Line
	6000 2500 4100 2500
Wire Wire Line
	6000 2400 4100 2400
Wire Wire Line
	4500 4100 4500 4000
Connection ~ 1800 1700
Wire Wire Line
	1800 1600 1800 1700
Connection ~ 1300 1800
Wire Wire Line
	1000 1800 1000 1600
Wire Wire Line
	6900 5200 8200 5200
Connection ~ 6500 5200
Wire Wire Line
	6600 5200 6500 5200
Wire Wire Line
	6500 6300 6500 5900
Wire Notes Line
	3400 3500 3400 5600
Wire Notes Line
	700  5600 700  3500
Wire Notes Line
	700  3500 3400 3500
Wire Bus Line
	4000 900  4000 2600
Connection ~ 6500 5100
Wire Wire Line
	6500 5100 6500 5700
Wire Wire Line
	2700 7300 2700 7100
Wire Wire Line
	4200 5800 4100 5800
Wire Wire Line
	4200 5500 4200 6700
Connection ~ 3700 5800
Wire Wire Line
	3700 5900 3700 5800
Wire Wire Line
	3200 5800 3100 5800
Wire Wire Line
	3500 5800 3800 5800
Wire Wire Line
	3700 6300 3700 6100
Connection ~ 2700 6700
Wire Wire Line
	2000 6700 3200 6700
Wire Wire Line
	1000 6900 1000 7300
Connection ~ 4400 5500
Wire Wire Line
	4400 6300 4400 6000
Wire Wire Line
	4400 5500 4400 5800
Wire Wire Line
	4200 5500 4900 5500
Connection ~ 7100 5300
Wire Wire Line
	7100 5300 7100 5600
Wire Wire Line
	1700 4100 2100 4100
Wire Wire Line
	2100 4100 2100 4700
Wire Wire Line
	2100 5300 2100 4900
Connection ~ 1800 4100
Wire Wire Line
	1000 5300 1000 4900
Connection ~ 1000 4100
Connection ~ 1200 4100
Wire Wire Line
	1200 4200 1200 4100
Wire Wire Line
	1800 5300 1800 5200
Connection ~ 1800 4800
Wire Wire Line
	1800 4600 1800 4900
Wire Wire Line
	1700 4800 1800 4800
Wire Wire Line
	1800 4100 1800 4300
Connection ~ 1500 4500
Wire Wire Line
	1500 4500 1200 4500
Wire Wire Line
	1500 4400 1500 4600
Wire Wire Line
	1500 5000 1500 5300
Wire Wire Line
	1000 4000 1000 4700
Wire Wire Line
	1000 4100 1300 4100
Wire Bus Line
	3600 900  3700 800 
Wire Bus Line
	800  900  900  800 
Wire Wire Line
	3200 1900 2400 1900
Wire Wire Line
	2400 2000 3200 2000
Wire Wire Line
	3200 2200 2400 2200
Wire Wire Line
	3200 2100 2400 2100
Wire Wire Line
	2400 2300 3500 2300
Wire Wire Line
	2400 2400 3500 2400
Wire Wire Line
	2400 2500 3500 2500
Wire Wire Line
	2400 2600 3500 2600
Wire Wire Line
	2400 2700 3500 2700
Wire Wire Line
	2400 2800 3500 2800
Wire Wire Line
	2400 2900 3500 2900
Wire Wire Line
	2400 3000 3500 3000
Wire Wire Line
	2400 3100 3500 3100
Wire Wire Line
	2400 3200 3500 3200
Wire Wire Line
	2400 3300 3500 3300
Wire Wire Line
	1900 3300 900  3300
Wire Wire Line
	1900 3200 900  3200
Wire Wire Line
	1900 3100 900  3100
Wire Wire Line
	1900 3000 900  3000
Wire Wire Line
	1900 2900 900  2900
Wire Wire Line
	1900 2800 900  2800
Wire Wire Line
	1900 2700 900  2700
Wire Wire Line
	1900 2600 900  2600
Wire Wire Line
	1900 2500 900  2500
Wire Wire Line
	1900 2400 900  2400
Wire Wire Line
	1900 2300 900  2300
Wire Wire Line
	1900 2200 900  2200
Wire Wire Line
	1900 2100 900  2100
Wire Wire Line
	1900 2000 900  2000
Wire Wire Line
	1900 1900 900  1900
Connection ~ 2500 1700
Wire Wire Line
	2500 1600 2500 1800
Wire Wire Line
	2500 1800 2400 1800
Wire Bus Line
	3600 900  3600 3200
Wire Bus Line
	800  900  800  3200
Wire Wire Line
	1300 1800 1300 1600
Wire Wire Line
	1000 1800 1900 1800
Wire Wire Line
	2400 1700 3200 1700
Wire Wire Line
	1500 1700 1500 1600
Wire Wire Line
	1500 1700 1900 1700
Wire Wire Line
	7600 5300 7700 5300
Connection ~ 6900 5300
Wire Wire Line
	6900 6300 6900 5900
Connection ~ 6700 5300
Wire Wire Line
	6900 5300 6900 5700
Wire Wire Line
	6700 5300 6700 5700
Connection ~ 6300 5700
Wire Wire Line
	5700 5300 7300 5300
Wire Wire Line
	6300 5500 6300 6300
Wire Wire Line
	5700 5700 6300 5700
Wire Wire Line
	7100 5000 6900 5000
Wire Wire Line
	5700 5100 6600 5100
Wire Wire Line
	8200 5100 6900 5100
Wire Wire Line
	5700 5000 6600 5000
Wire Wire Line
	5700 4800 7900 4800
Wire Wire Line
	5700 4700 8000 4700
Wire Wire Line
	5700 4600 8100 4600
Wire Wire Line
	5700 4500 8200 4500
Wire Wire Line
	5700 4400 8200 4400
Wire Wire Line
	5700 4300 8100 4300
Wire Wire Line
	7900 4100 5700 4100
Wire Wire Line
	4600 5700 4600 6300
Wire Wire Line
	4900 5700 4600 5700
Connection ~ 4100 5200
Wire Wire Line
	4100 5200 4100 5000
Connection ~ 4100 4700
Wire Wire Line
	4100 4600 4100 4800
Connection ~ 3700 4100
Wire Wire Line
	3700 4100 3800 4100
Connection ~ 4300 4100
Connection ~ 3700 4700
Connection ~ 4300 4300
Wire Wire Line
	4300 4300 4300 4400
Connection ~ 4500 4300
Connection ~ 4500 4100
Wire Wire Line
	4300 4300 4900 4300
Wire Wire Line
	4200 4100 4900 4100
Connection ~ 3900 5200
Wire Wire Line
	3900 5000 3900 5200
Connection ~ 3900 4700
Wire Wire Line
	3900 4800 3900 4700
Connection ~ 3700 5200
Wire Wire Line
	4800 5300 4900 5300
Connection ~ 4800 4600
Connection ~ 4800 4800
Connection ~ 4800 4700
Wire Wire Line
	4800 4000 4800 4800
Connection ~ 4800 5200
Connection ~ 4800 5000
Connection ~ 4800 5100
Wire Wire Line
	4800 5000 4800 5300
Wire Wire Line
	3700 5000 3700 5300
Wire Wire Line
	3700 5200 4900 5200
Wire Wire Line
	3700 4600 3700 4800
Wire Wire Line
	3700 4000 3700 4200
Wire Wire Line
	4100 4600 4900 4600
Wire Wire Line
	3700 4700 4100 4700
Wire Wire Line
	4300 5100 4300 5000
Wire Wire Line
	4300 5100 4900 5100
Wire Wire Line
	4300 4700 4300 4800
Wire Wire Line
	4300 4700 4900 4700
Wire Wire Line
	4500 5000 4900 5000
Wire Wire Line
	4500 4800 4900 4800
Wire Wire Line
	5700 5500 6000 5500
Wire Wire Line
	6200 5500 6300 5500
Wire Wire Line
	10800 1800 9800 1800
Wire Wire Line
	9800 1900 10700 1900
Wire Wire Line
	10800 2100 9800 2100
Wire Wire Line
	10800 2000 9800 2000
Wire Wire Line
	9800 2200 10900 2200
Wire Wire Line
	9800 2300 10900 2300
Wire Wire Line
	9800 2400 10900 2400
Wire Wire Line
	9800 2500 10900 2500
Wire Wire Line
	9800 2600 10900 2600
Wire Wire Line
	9800 2700 10900 2700
Wire Wire Line
	9800 2800 10900 2800
Wire Wire Line
	9800 2900 10900 2900
Wire Wire Line
	9800 3000 10900 3000
Wire Wire Line
	9800 3100 10900 3100
Wire Wire Line
	9800 3200 10900 3200
Wire Wire Line
	9300 3200 8100 3200
Wire Wire Line
	9300 3100 8100 3100
Wire Wire Line
	9300 3000 8100 3000
Wire Wire Line
	9300 2900 8100 2900
Wire Wire Line
	9300 2800 8100 2800
Wire Wire Line
	9300 2700 8100 2700
Wire Wire Line
	9300 2600 8100 2600
Wire Wire Line
	9300 2500 8100 2500
Wire Wire Line
	9300 2400 8100 2400
Wire Wire Line
	9300 2300 8100 2300
Wire Wire Line
	9300 2200 8100 2200
Wire Wire Line
	9300 2100 8100 2100
Wire Wire Line
	9300 2000 8100 2000
Wire Wire Line
	9300 1900 8100 1900
Wire Wire Line
	9300 1800 8100 1800
Connection ~ 10100 1600
Wire Wire Line
	10100 1700 10100 1600
Wire Wire Line
	9800 1700 10100 1700
Wire Wire Line
	6700 6300 6700 5900
Wire Wire Line
	7100 6300 7100 5900
Wire Bus Line
	11000 900  11000 4900
Wire Bus Line
	10900 800  11000 900 
Wire Bus Line
	900  800  10900 800 
Wire Bus Line
	8000 900  7900 800 
Wire Bus Line
	8000 900  8000 3100
Wire Wire Line
	8700 1700 8700 1500
Wire Wire Line
	9300 1700 8700 1700
Wire Wire Line
	9800 1600 10700 1600
Wire Wire Line
	9000 1600 9000 1500
Wire Wire Line
	9300 1600 9000 1600
$EndSCHEMATC
